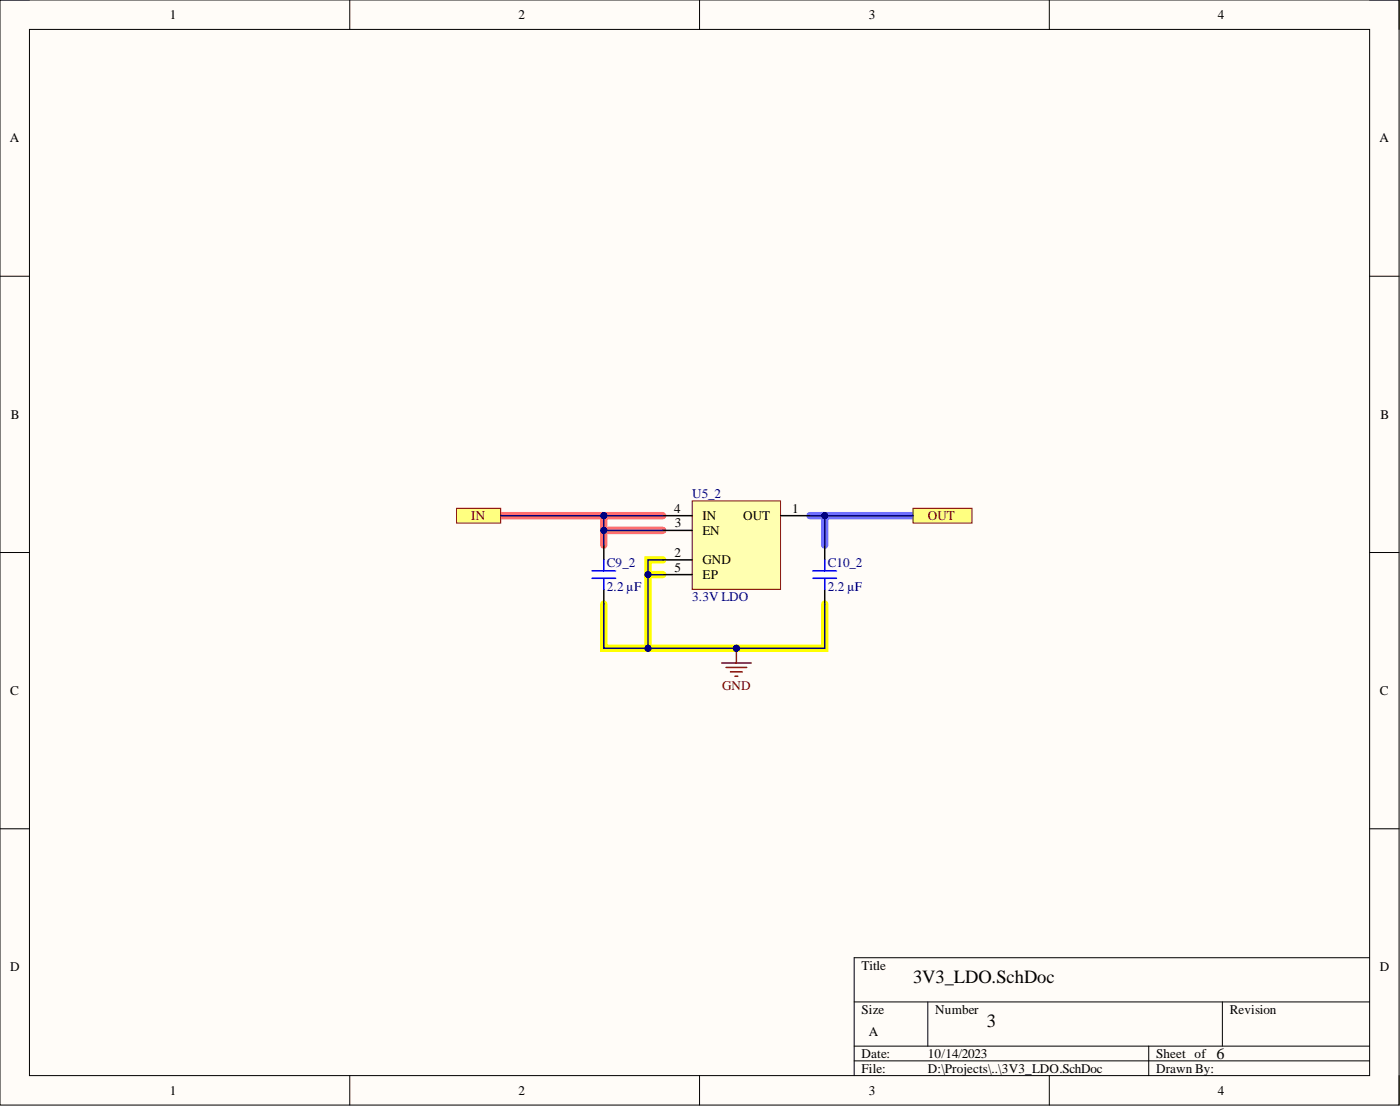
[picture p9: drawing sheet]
<svg xmlns="http://www.w3.org/2000/svg" width="241mm" height="190mm" viewBox="0 0 241 190" stroke-linecap="round" stroke-linejoin="round" font-family="sans-serif">
<path d="M0 0h241.1v190.3h-241.1z" fill-rule="evenodd" fill="#fffcf8"/>
<path d="M0 0h241.1v190.3h-241.1z" fill="none" stroke="#000" stroke-width=".17"/>
<path d="M5.1 5.1h231v180.2h-231z" fill-rule="evenodd" fill="#fffcf8"/>
<g fill="none" stroke="#000" stroke-width=".17">
<path d="M0 0h5.1M60.3 0v5.1M120.6 0v5.1M180.9 0v5.1M236.1 0h5v5.1M5.1 5.1h231v180.2h-231zM0 47.6h5.1M236.1 47.6h5M0 95.2h5.1M236.1 95.2h5M0 142.8h5.1M236.1 142.8h5"/>
<path d="M147.2 172.6h88.9M159.9 172.6v7.6M210.7 172.6v7.6M236.1 165h-88.9v20.3M60.3 185.3v5M120.6 185.3v5M147.2 180.2h88.9M147.2 182.7h88.9M180.9 185.3v5M198 180.2v5.1M241.1 185.3v5"/>
</g>
<path d="M139.6 88.8h2.5M157.4 88.8h-15.3v5.1" fill="none" stroke="#6e6eff" stroke-width="1.3"/>
<path d="M86.3 88.8h27.9M104.1 88.8v5.1M104.1 91.4h10.1" fill="none" stroke="#ff6e6e" stroke-width="1.3"/>
<path d="M111.7 99v12.7M114.2 96.4h-2.5v2.6h2.5M104.1 104v7.7h38v-7.7" fill="none" stroke="#ff0" stroke-width="1.3"/>
<path d="M124.4 114.2h5.1M125.1 115h3.6M125.9 115.7h2M126.7 116.5h.5M126.9 111.7v2.5" fill="none" stroke="#800000" stroke-width=".25"/>
<circle cx="126.9" cy="111.7" r=".51" fill="#000080"/>
<circle cx="126.9" cy="111.7" r=".51" fill="none" stroke="#000080" stroke-width=".17"/>
<path d="M157.4 87.6h10.1v2.5h-10.1z" fill-rule="evenodd" fill="#ffff80"/>
<path d="M157.4 87.6h10.1v2.5h-10.1z" fill="none" stroke="#800000" stroke-width=".17"/>
<path d="M78.7 87.6h7.6v2.5h-7.6z" fill-rule="evenodd" fill="#ffff80"/>
<path d="M78.7 87.6h7.6v2.5h-7.6z" fill="none" stroke="#800000" stroke-width=".17"/>
<path d="M104.1 93.9v2.5M142.1 93.9v2.5M104.1 101.5v2.5M142.1 101.5v2.5" fill="none" stroke="#000" stroke-width=".25"/>
<path d="M102 98.3h4.1M102 99.6h4.1M104.1 96.4v1.9M104.1 99.6v1.9M140.1 98.3h4.1M140.1 99.6h4.1M142.1 96.4v1.9M142.1 99.6v1.9" fill="none" stroke="#00f" stroke-width=".25"/>
<path d="M139.6 88.8h2.5" fill="none" stroke="#000080" stroke-width=".25"/>
<circle cx="142.1" cy="88.8" r=".51" fill="#000080"/>
<circle cx="142.1" cy="88.8" r=".51" fill="none" stroke="#000080" stroke-width=".17"/>
<path d="M119.3 86.3h15.2v15.2h-15.2z" fill-rule="evenodd" fill="#ffffb0"/>
<path d="M119.3 86.3h15.2v15.2h-15.2z" fill="none" stroke="#800000" stroke-width=".17"/>
<path d="M114.2 88.8h5.1M114.2 96.4h5.1M114.2 91.4h5.1M114.2 99h5.1M134.5 88.8h5.1" fill="none" stroke="#000" stroke-width=".25"/>
<path d="M104.1 91.4h10.1" fill="none" stroke="#000080" stroke-width=".25"/>
<circle cx="104.1" cy="91.4" r=".51" fill="#000080"/>
<circle cx="104.1" cy="91.4" r=".51" fill="none" stroke="#000080" stroke-width=".17"/>
<path d="M104.1 88.8v5.1" fill="none" stroke="#000080" stroke-width=".25"/>
<circle cx="104.1" cy="88.8" r=".51" fill="#000080"/>
<circle cx="104.1" cy="88.8" r=".51" fill="none" stroke="#000080" stroke-width=".17"/>
<circle cx="104.1" cy="91.4" r=".51" fill="#000080"/>
<circle cx="104.1" cy="91.4" r=".51" fill="none" stroke="#000080" stroke-width=".17"/>
<path d="M104.1 88.8h10.1" fill="none" stroke="#000080" stroke-width=".25"/>
<circle cx="104.1" cy="88.8" r=".51" fill="#000080"/>
<circle cx="104.1" cy="88.8" r=".51" fill="none" stroke="#000080" stroke-width=".17"/>
<path d="M86.3 88.8h17.8" fill="none" stroke="#000080" stroke-width=".25"/>
<circle cx="104.1" cy="88.8" r=".51" fill="#000080"/>
<circle cx="104.1" cy="88.8" r=".51" fill="none" stroke="#000080" stroke-width=".17"/>
<path d="M142.1 104v7.7h-15.2" fill="none" stroke="#000080" stroke-width=".25"/>
<circle cx="126.9" cy="111.7" r=".51" fill="#000080"/>
<circle cx="126.9" cy="111.7" r=".51" fill="none" stroke="#000080" stroke-width=".17"/>
<path d="M104.1 104v7.7h22.8" fill="none" stroke="#000080" stroke-width=".25"/>
<circle cx="126.9" cy="111.7" r=".51" fill="#000080"/>
<circle cx="126.9" cy="111.7" r=".51" fill="none" stroke="#000080" stroke-width=".17"/>
<circle cx="111.7" cy="111.7" r=".51" fill="#000080"/>
<circle cx="111.7" cy="111.7" r=".51" fill="none" stroke="#000080" stroke-width=".17"/>
<path d="M157.4 88.8h-15.3v5.1" fill="none" stroke="#000080" stroke-width=".25"/>
<circle cx="142.1" cy="88.8" r=".51" fill="#000080"/>
<circle cx="142.1" cy="88.8" r=".51" fill="none" stroke="#000080" stroke-width=".17"/>
<path d="M114.2 96.4h-2.5v2.6h2.5" fill="none" stroke="#000080" stroke-width=".25"/>
<circle cx="111.7" cy="99" r=".51" fill="#000080"/>
<circle cx="111.7" cy="99" r=".51" fill="none" stroke="#000080" stroke-width=".17"/>
<path d="M111.7 99v12.7" fill="none" stroke="#000080" stroke-width=".25"/>
<circle cx="111.7" cy="99" r=".51" fill="#000080"/>
<circle cx="111.7" cy="99" r=".51" fill="none" stroke="#000080" stroke-width=".17"/>
<circle cx="111.7" cy="111.7" r=".51" fill="#000080"/>
<circle cx="111.7" cy="111.7" r=".51" fill="none" stroke="#000080" stroke-width=".17"/>
<g font-size="3.2">
<text x="157.4" y="169.4">3V3_LDO.SchDoc</text>
<text x="170.1" y="177">3</text>
</g>
<text font-size="2.8" x="209.7" y="182.4">6</text>
<g font-size="2.3">
<text x="29.3" y="3.3">1</text>
<text x="89.3" y="3.3">2</text>
<text x="149.8" y="3.3">3</text>
<text x="209.9" y="3.3">4</text>
<text x="1.7" y="24.5">A</text>
<text x="237.8" y="24.5">A</text>
<text x="1.9" y="72.2">B</text>
<text x="237.9" y="72.2">B</text>
<text x="116.2" y="88.3">4</text>
<text x="121.1" y="89.6">IN</text>
<text x="128.1" y="89.6">OUT</text>
<text x="136.6" y="88.3">1</text>
<text x="116.3" y="95.9">2</text>
<text x="116.3" y="90.9">3</text>
<text x="121.1" y="92.1">EN</text>
<text x="116.3" y="98.5">5</text>
<text x="121.1" y="97.2">GND</text>
<text x="121.1" y="99.7">EP</text>
<text x="1.8" y="119.7">C</text>
<text x="237.8" y="119.7">C</text>
<text x="1.8" y="167.3">D</text>
<text x="148.5" y="167">Title</text>
<text x="237.8" y="167.3">D</text>
<text x="148.5" y="174.6">Size</text>
<text x="149.8" y="178.4">A</text>
<text x="161.2" y="174.6">Number</text>
<text x="212" y="174.6">Revision</text>
<text x="148.5" y="182.2">Date:</text>
<text x="148.5" y="184.8">File:</text>
<text x="159.9" y="182.2">10/14/2023</text>
<text x="159.9" y="184.8">D:\Projects\..\3V3_LDO.SchDoc</text>
<text x="199.3" y="182.2">Sheet of</text>
<text x="199.3" y="184.8">Drawn By:</text>
<text x="29.3" y="188.6">1</text>
<text x="89.3" y="188.6">2</text>
<text x="149.8" y="188.6">3</text>
<text x="209.9" y="188.6">4</text>
</g>
<g font-size="2.3" fill="#800000">
<text x="81.2" y="89.6">IN</text>
<text x="159.9" y="89.6">OUT</text>
<text x="124.5" y="118.8">GND</text>
</g>
<g font-size="2.3" fill="#000080">
<text x="119.3" y="85.8">U5_2</text>
<text x="104.6" y="101.8">2.2 µF</text>
<text x="104.6" y="97.7">C9_2</text>
<text x="142.7" y="101.8">2.2 µF</text>
<text x="142.7" y="97.7">C10_2</text>
<text x="119.3" y="103.5">3.3V LDO</text>
</g>
</svg>
